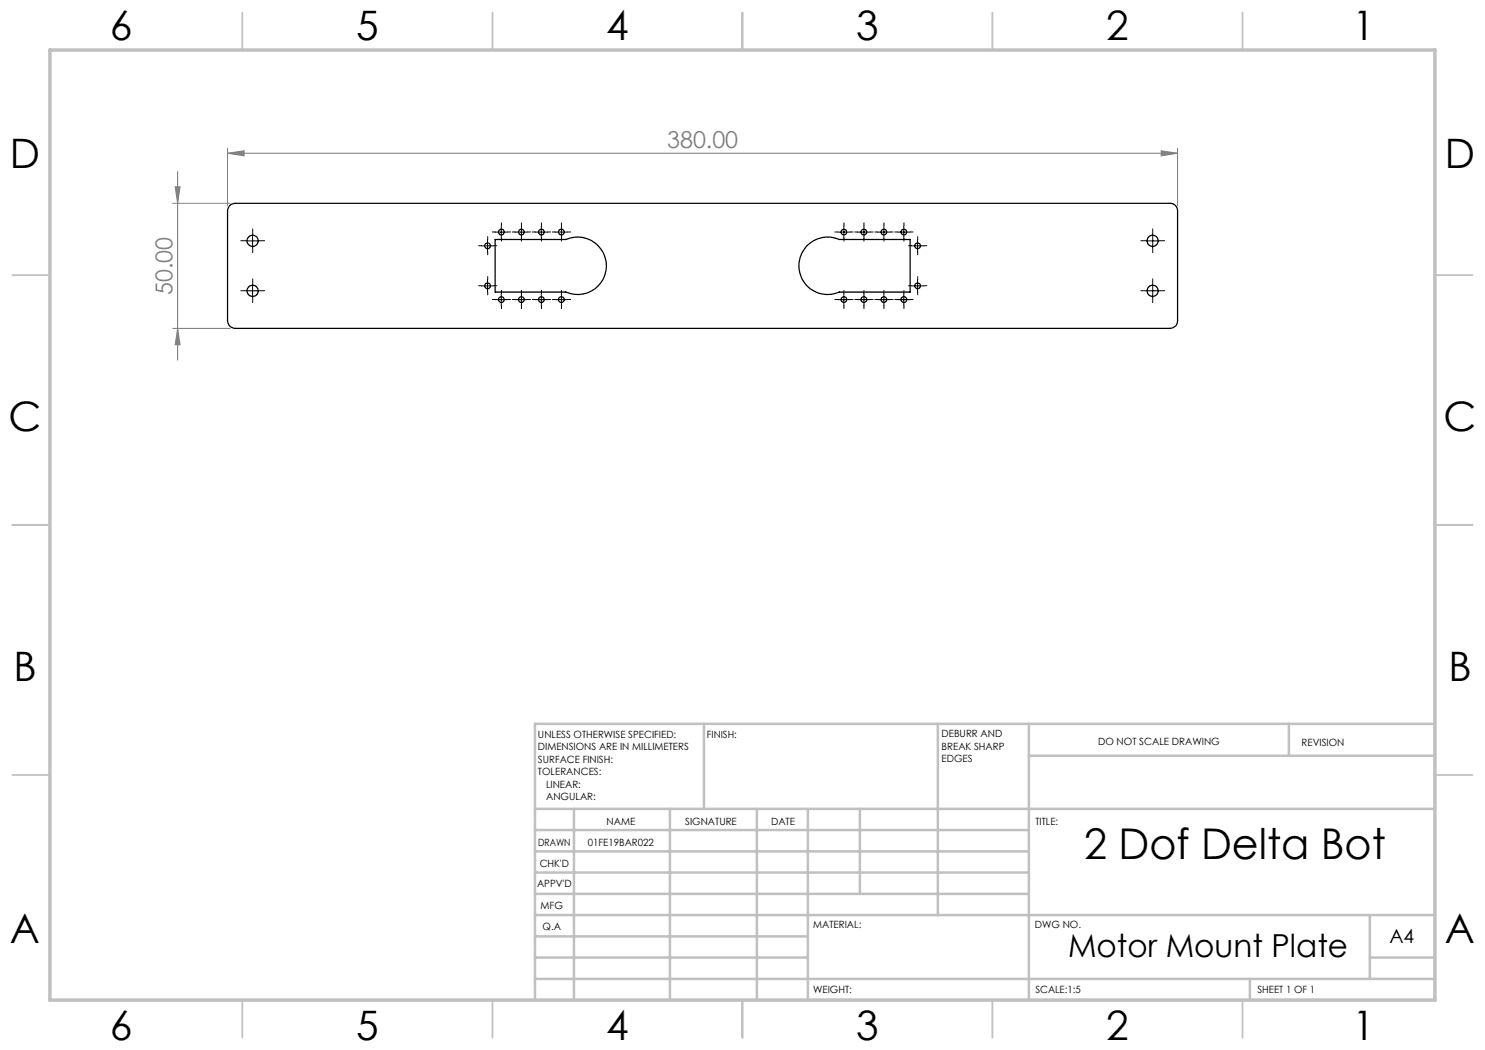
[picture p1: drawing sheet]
<svg xmlns="http://www.w3.org/2000/svg" width="297mm" height="210mm" viewBox="0 0 297 210" stroke-linecap="round" stroke-linejoin="round" font-family="sans-serif">
<path d="M35 37.4h1l-.5 3.3zM35.5 34.3v37.7M45.5 30.6l3.3-.4v1zM45.5 29.7v11.5M45.5 30.6h190M232.2 30.2l3.3 .4-3.3 .6zM235.5 29.7v11.5M34.5 40.7h11.5M34.5 65.7h11.5M35.5 65.7l.5 3.3h-1z" fill="none" stroke="#808080" stroke-width=".2"/>
<g fill="none" stroke="#000" stroke-width=".2" stroke-dasharray="15.2 1.3 1.3 1.3">
<path d="M49.3 48.1h-1.1M49.3 58.1h-1.1M50.5 46.9v-1.1M50.5 49.4v1.1M50.5 56.9v-1.1M50.5 59.4v1.1M51.8 48.1h1.1M51.8 58.1h1.1M96.3 57.1h-.6M96.3 49.1h-.6M97.5 55.9v-.6M97.5 58.4v.6"/>
<path d="M97.5 47.9v-.6M97.5 50.4v.6M98.8 57.1h.6M98.8 49.1h.6M99 46.4h-.5M99 59.9h-.5M100.3 45.1v-.5M100.3 47.6v.6M100.3 58.6v-.5M101.5 46.4h.6M101.5 59.9h.6M103 46.4h-.5"/>
<path d="M103 59.9h-.5M104.3 45.1v-.5M104.3 47.6v.6M104.3 58.6v-.5M105.5 46.4h.6M105.5 59.9h.6M107 46.4h-.5M107 59.9h-.5M108.3 45.1v-.5M108.3 47.6v.6M108.3 58.6v-.5M109.5 46.4h.6"/>
<path d="M109.5 59.9h.6M111 46.4h-.5M111 59.9h-.5M112.3 45.1v-.5M112.3 47.6v.6M112.3 58.6v-.5M113.5 46.4h.6M113.5 59.9h.6M167.5 46.4h-.5M167.5 59.9h-.5M168.8 45.1v-.5M168.8 47.6v.6"/>
<path d="M168.8 58.6v-.5M170 46.4h.6M170 59.9h.6M171.5 46.4h-.5M171.5 59.9h-.5M172.8 45.1v-.5M172.8 47.6v.6M172.8 58.6v-.5M174 46.4h.6M174 59.9h.6M175.5 46.4h-.5M175.5 59.9h-.5"/>
<path d="M176.8 45.1v-.5M176.8 47.6v.6M176.8 58.6v-.5M178 46.4h.6M178 59.9h.6M179.5 46.4h-.5M179.5 59.9h-.5M180.8 45.1v-.5M180.8 47.6v.6M180.8 58.6v-.5M182 46.4h.6M182 59.9h.6"/>
<path d="M182.3 49.1h-.6M182.3 57.1h-.6M183.5 47.9v-.6M183.5 50.4v.6M183.5 55.9v-.6M183.5 58.4v.6M184.8 49.1h.6M184.8 57.1h.6M229.3 58.1h-1.1M229.3 48.1h-1.1M230.5 56.9v-1.1M230.5 59.4v1.1"/>
<path d="M230.5 46.9v-1.1M230.5 49.4v1.1M231.8 58.1h1.1M231.8 48.1h1.1M100.3 61.1v.6M104.3 61.1v.6M108.3 61.1v.6M112.3 61.1v.6M168.8 61.1v.6M172.8 61.1v.6M176.8 61.1v.6M180.8 61.1v.6"/>
</g>
<g fill="none" stroke="#000" stroke-width=".2">
<path d="M49.3 48.2h2.5M49.3 58.2h2.5M50.5 46.9v2.5M50.5 56.9v2.5M96.3 57.2h2.5M96.3 49.2h2.5M97.5 47.9v2.5M97.5 55.9v2.5M99 46.4h2.5M99 59.9h2.5M100.3 45.2v2.5M100.3 58.7v2.5"/>
<path d="M103 46.4h2.5M103 59.9h2.5M104.3 45.2v2.5M104.3 58.7v2.5M107 46.4h2.5M107 59.9h2.5M108.3 45.2v2.5M108.3 58.7v2.5M111 46.4h2.5M111 59.9h2.5M112.3 45.2v2.5M112.3 58.7v2.5"/>
<path d="M167.5 46.4h2.5M167.5 59.9h2.5M168.8 45.2v2.5M168.8 58.7v2.5M171.5 46.4h2.5M171.5 59.9h2.5M172.8 45.2v2.5M172.8 58.7v2.5M175.5 46.4h2.5M175.5 59.9h2.5M176.8 45.2v2.5M176.8 58.7v2.5"/>
<path d="M179.5 46.4h2.5M179.5 59.9h2.5M180.8 45.2v2.5M180.8 58.7v2.5M182.3 57.2h2.5M182.3 49.2h2.5M183.5 47.9v2.5M183.5 55.9v2.5M229.3 48.2h2.5M229.3 58.2h2.5M230.5 46.9v2.5M230.5 56.9v2.5"/>
</g>
<g fill="none" stroke="#c0c0c0" stroke-width=".35">
<path d="M48.5 2.5v7.5M98.5 2.5v7.5M148.5 2.5v7.5M198.5 2.5v7.5M248.5 2.5v7.5M2.5 55h7.5M287 55h7.5M2.5 105h7.5M287 105h7.5M2.5 155h7.5M287 155h7.5M48.5 200v7.5"/>
<path d="M98.5 200v7.5M148.5 200v7.5M198.5 200v7.5M248.5 200v7.5"/>
</g>
<g fill="none" stroke="#c0c0c0" stroke-width=".5">
<path d="M140.8 144.8v17M187.6 144.8v38.2M205.8 144.8v55.2M205.8 151.2h81.2M257.8 144.8v6.4M287 144.8h-180v55.2M107 161.8h180M107 178.8h98.8M107 174.5h98.8M107 170.3h98.8M107 166h98.8M114.8 161.8v38.2"/>
<path d="M134 161.8v38.2M151.4 161.8v38.2M161.6 161.8v38.2M172 161.8v17M107 195.8h180M107 191.5h54.6M107 187.3h54.6M107 183h180M250 195.8v4.2M274 191.5h13M274 183v12.8"/>
</g>
<path d="M10 10h277v190h-277z" fill="none" stroke="#c0c0c0" stroke-width=".7"/>
<g fill="#808080">
<path d="M45.5 30.6l3.3-.4v1zM232.2 30.2l3.3 .4-3.3 .6z"/>
<path d="M35.5 65.7l.5 3.3h-1zM35 37.4h1l-.5 3.3z"/>
</g>
<g fill="none" stroke="#000" stroke-width=".25">
<path d="M46 41.1l.5-.3 .5-.1h187a1.45 1.45 0 0 1 1.5 1.4v22.1a1.51 1.51 0 0 1-1.5 1.5h-187a1.57 1.57 0 0 1-1.5-1.5v-22.1zM99 47.9h14.2a5.8 5.8 0 0 1 8.1 5.3 5.8 5.8 0 0 1-8.1 5.2h-14.2zM161.4 49.2a5.8 5.8 0 0 1 6.5-1.3h14.1v10.5h-14.1a5.8 5.8 0 0 1-7.1-1.9 5.8 5.8 0 0 1 .6-7.3z"/>
<circle cx="50.5" cy="58.2" r="1.13"/>
<circle cx="50.5" cy="48.2" r="1.12"/>
<circle cx="97.5" cy="57.2" r=".57"/>
<circle cx="97.5" cy="49.2" r=".57"/>
<circle cx="100.3" cy="59.9" r=".57"/>
<circle cx="100.3" cy="46.4" r=".57"/>
<circle cx="104.3" cy="59.9" r=".57"/>
<circle cx="104.3" cy="46.4" r=".57"/>
<circle cx="108.3" cy="59.9" r=".56"/>
<circle cx="108.3" cy="46.4" r=".56"/>
<circle cx="112.3" cy="59.9" r=".57"/>
<circle cx="112.3" cy="46.4" r=".57"/>
<circle cx="168.8" cy="59.9" r=".58"/>
<circle cx="168.8" cy="46.4" r=".58"/>
<circle cx="172.8" cy="59.9" r=".58"/>
<circle cx="172.8" cy="46.4" r=".58"/>
<circle cx="176.8" cy="59.9" r=".57"/>
<circle cx="176.8" cy="46.4" r=".57"/>
<circle cx="180.8" cy="59.9" r=".58"/>
<circle cx="180.8" cy="46.4" r=".58"/>
<circle cx="183.5" cy="49.2" r=".58"/>
<circle cx="183.5" cy="57.2" r=".58"/>
<circle cx="230.5" cy="58.2" r="1.12"/>
<circle cx="230.5" cy="48.2" r="1.11"/>
</g>
<text font-size="8.5" x="216.8" y="171.8">2 Dof Delta Bot</text>
<g font-size="8.1">
<text x="22" y="8">6</text>
<text x="71.2" y="8">5</text>
<text x="121.2" y="8">4</text>
<text x="171.3" y="8">3</text>
<text x="221.3" y="8">2</text>
<text x="270.5" y="8">1</text>
<text x="2" y="33.6">D</text>
<text x="289" y="33.6">D</text>
<text x="1.7" y="86.1">C</text>
<text x="288.7" y="86.1">C</text>
<text x="2.7" y="136.1">B</text>
<text x="289.7" y="136.1">B</text>
<text x="2" y="188.6">A</text>
<text x="289" y="188.6">A</text>
<text x="22" y="208">6</text>
<text x="71.2" y="208">5</text>
<text x="121.2" y="208">4</text>
<text x="171.3" y="208">3</text>
<text x="221.3" y="208">2</text>
<text x="270.5" y="208">1</text>
</g>
<text font-size="6.3" x="213.6" y="191.4">Motor Mount Plate</text>
<g font-size="4.7" fill="#808080">
<text x="133.4" y="29.6">380.00</text>
<text x="34.5" y="59" transform="rotate(-90 34.5 59)">50.00</text>
</g>
<text font-size="3.9" x="277.9" y="188.5">A4</text>
<g font-size="2">
<text x="107.6" y="147.6">UNLESS OTHERWISE SPECIFIED:</text>
<text x="141.4" y="147.6">FINISH:</text>
<text x="188.3" y="147.5">DEBURR AND</text>
<text x="188.3" y="150">BREAK SHARP</text>
<text x="219.6" y="149">DO NOT SCALE DRAWING</text>
<text x="260.3" y="149.2">REVISION</text>
<text x="107.6" y="150.1">DIMENSIONS ARE IN MILLIMETERS</text>
<text x="107.6" y="152.6">SURFACE FINISH:</text>
<text x="107.6" y="155.1">TOLERANCES:</text>
<text x="188.3" y="152.5">EDGES</text>
<text x="109.2" y="157.6">LINEAR:</text>
<text x="109.2" y="160.1">ANGULAR:</text>
<text x="121.3" y="165">NAME</text>
<text x="137" y="164.9">SIGNATURE</text>
<text x="154.2" y="164.9">DATE</text>
<text x="207.1" y="164.9">TITLE:</text>
<text x="107.6" y="169.1">DRAWN</text>
<text x="107.9" y="173.3">CHK'D</text>
<text x="117.6" y="169.1">01FE19BAR022</text>
<text x="107.4" y="177.4">APPV'D</text>
<text x="108.1" y="181.8">MFG</text>
<text x="108.5" y="186">Q.A</text>
<text x="162.6" y="185.5">MATERIAL:</text>
<text x="207" y="185.5">DWG NO.</text>
<text x="162.6" y="198.5">WEIGHT:</text>
<text x="207.1" y="198.6">SCALE:1:5</text>
<text x="251.5" y="198.6">SHEET 1 OF 1</text>
</g>
</svg>
